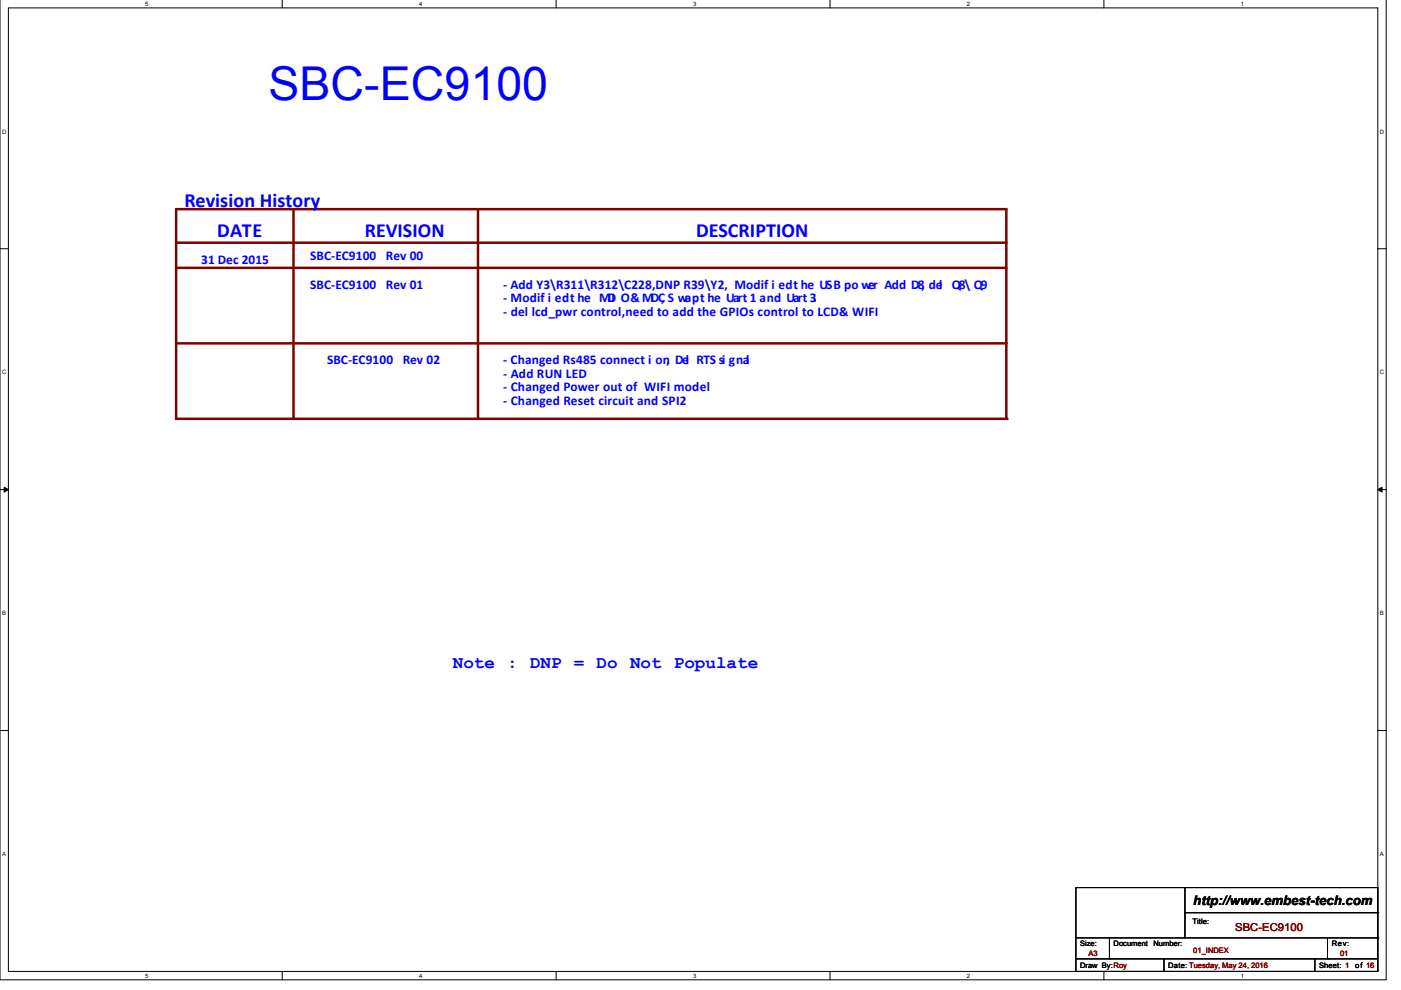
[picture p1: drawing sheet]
<svg xmlns="http://www.w3.org/2000/svg" width="297mm" height="210mm" viewBox="0 0 297 210" stroke-linecap="round" stroke-linejoin="round" font-family="sans-serif">
<path d="M0 -.1v207.8h293.9v-207.8M1.8 1.7h290.3v204.3h-290.3z" fill="none" stroke="#000" stroke-width=".21"/>
<g fill="#fff">
<path d="M30.8 .1h.7v1.4h-.7z"/>
<path d="M30.8 206.1h.7v1.5h-.7z"/>
</g>
<path d="M59.8 -.1v1.8M59.8 206v1.7" fill="none" stroke="#000" stroke-width=".21"/>
<g fill="#fff">
<path d="M88.9 .1h.7v1.4h-.7z"/>
<path d="M88.9 206.1h.7v1.5h-.7z"/>
</g>
<path d="M117.9 -.1v1.8M117.9 206v1.7" fill="none" stroke="#000" stroke-width=".21"/>
<g fill="#fff">
<path d="M146.9 .1h.7v1.4h-.7z"/>
<path d="M146.9 206.1h.7v1.5h-.7z"/>
</g>
<path d="M176 -.1v1.8M176 206v1.7" fill="none" stroke="#000" stroke-width=".21"/>
<g fill="#fff">
<path d="M205 .1h.7v1.4h-.7z"/>
<path d="M205 206.1h.7v1.5h-.7z"/>
</g>
<path d="M234.1 -.1v1.8M234.1 206v1.7" fill="none" stroke="#000" stroke-width=".21"/>
<g fill="#fff">
<path d="M263.1 .1h.7v1.4h-.7z"/>
<path d="M263.1 206.1h.7v1.5h-.7z"/>
<path d="M.4 27.2h1v1.4h-1z"/>
<path d="M292.6 27.2h.9v1.4h-.9z"/>
<path d="M.4 78.3h1v1.4h-1z"/>
<path d="M292.6 78.3h.9v1.4h-.9z"/>
</g>
<path d="M0 52.7h1.8M292.1 52.7h1.8" fill="none" stroke="#000" stroke-width=".21"/>
<g fill="#fff">
<path d="M.4 129.3h.9v1.5h-.9z"/>
<path d="M292.6 129.3h.8v1.5h-.8z"/>
</g>
<path d="M0 103.8h1.8M292.1 103.8h1.8" fill="none" stroke="#000" stroke-width=".21"/>
<path d="M.9 103.3l.9 .5-.9 .5zM292.1 103.8l.9-.5v1z" fill="#000" stroke="#000" stroke-width=".21"/>
<g fill="#fff">
<path d="M.4 180.4h.9v1.4h-.9z"/>
<path d="M292.6 180.4h.8v1.4h-.8z"/>
</g>
<path d="M0 154.9h1.8M292.1 154.9h1.8" fill="none" stroke="#000" stroke-width=".21"/>
<path d="M213.4 44.3v44.5" fill="none" stroke="#800000" stroke-width=".53"/>
<circle cx="213.4" cy="88.8" r=".26" fill="#800000"/>
<path d="M37.3 51.5h175.9" fill="none" stroke="#800000" stroke-width=".53"/>
<circle cx="213.2" cy="51.5" r=".26" fill="#800000"/>
<path d="M37.3 44.3v44.5" fill="none" stroke="#800000" stroke-width=".53"/>
<circle cx="37.3" cy="88.8" r=".26" fill="#800000"/>
<path d="M37.3 44.3h175.9" fill="none" stroke="#800000" stroke-width=".53"/>
<circle cx="213.2" cy="44.3" r=".26" fill="#800000"/>
<path d="M62.2 44.3v44.5" fill="none" stroke="#800000" stroke-width=".53"/>
<circle cx="62.2" cy="88.8" r=".26" fill="#800000"/>
<path d="M37.3 56.8h175.9" fill="none" stroke="#800000" stroke-width=".53"/>
<circle cx="213.2" cy="56.8" r=".26" fill="#800000"/>
<path d="M37.3 72.8h175.9" fill="none" stroke="#800000" stroke-width=".53"/>
<circle cx="213.2" cy="72.8" r=".26" fill="#800000"/>
<path d="M37.3 88.8h176.1" fill="none" stroke="#800000" stroke-width=".53"/>
<circle cx="213.4" cy="88.8" r=".26" fill="#800000"/>
<path d="M101.3 44.3v44.5" fill="none" stroke="#800000" stroke-width=".53"/>
<circle cx="101.3" cy="88.8" r=".26" fill="#800000"/>
<g fill="none" stroke="#000" stroke-width=".21">
<path d="M228.1 188.2h64v17.8h-64zM228.1 198.9h64M235.2 198.9v4.4M251.2 188.2h.1M251.2 188.2v10.7M251.2 193.5h40.9M281.5 198.9v4.4M292.1 198.9h.1M292.1 193.5h.1M228.1 203.3h.1M228.1 203.3h64M235.2 203.3h.1"/>
<path d="M246.8 206h.1M246.8 203.3v2.7M278.8 206h.1M278.8 203.3v2.7M281.5 203.3h.1"/>
</g>
<text font-size="9.9" fill="#00f" x="56.9" y="21.3">SBC-EC9100</text>
<g font-size="4.3" fill="#00f">
<text x="39.1" y="44">Revision History</text>
<text x="46" y="50.2">DATE</text>
<text x="147.6" y="50.2">DESCRIPTION</text>
</g>
<text font-size="4.2" fill="#00f" x="77.3" y="50.2">REVISION</text>
<text font-size="3.7" fill="#00f" x="96" y="141.7">Note : DNP = Do Not Populate</text>
<g font-size="2.8" fill="#00f">
<text x="42.7" y="55.9">31 Dec 2015</text>
<text x="65.8" y="55">SBC-EC9100</text>
<text x="81.8" y="55">Rev 00</text>
<text x="65.8" y="61.3">SBC-EC9100</text>
<text x="81.8" y="61.3">Rev 01</text>
<text x="106.7" y="61.3">- Add Y3\R311\R312\C228,DNP R39\Y2, Modif i ed t he USB po wer Add D8, del Q8\ Q9</text>
<text x="106.7" y="64.1">- Modif i ed t he MDI O&amp; MDC, S wap t he Uart 1 and Uart 3.</text>
<text x="106.7" y="66.9">- del lcd_pwr control,need to add the GPIOs control to LCD&amp; WIFI</text>
<text x="69.3" y="77.3">SBC-EC9100</text>
<text x="85.4" y="77.3">Rev 02</text>
<text x="106.7" y="77.3">- Changed Rs485 connect i on, Del RTS si gnal</text>
<text x="106.7" y="80.1">- Add RUN LED</text>
<text x="106.7" y="82.9">- Changed Power out of WIFI model</text>
<text x="106.7" y="85.8">- Changed Reset circuit and SPI2</text>
</g>
<text font-size="2.8" x="253" y="192">http://www.embest-tech.com</text>
<text font-size="2.3" fill="#800000" x="261.9" y="197.4">SBC-EC9100</text>
<g font-size="1.6">
<text x="252.8" y="195.8">Title:</text>
<text x="229" y="200.6">Size:</text>
<text x="236.1" y="200.7">Document</text>
<text x="244.6" y="200.7">Number:</text>
<text x="282.3" y="200.7">Rev:</text>
<text x="229" y="205.3">Draw By:Roy</text>
<text x="247.7" y="205.3">Date: Tuesday, May 24, 2016</text>
<text x="279.7" y="205.3">Sheet: 1</text>
<text x="287.3" y="205.3">of 16</text>
</g>
<g font-size="1.6" fill="#800000">
<text x="230.8" y="202.6">A3</text>
<text x="253" y="202.1">01_INDEX</text>
<text x="284.1" y="202.6">01</text>
</g>
<g font-size="1.3">
<text x="30.8" y="1.2">5</text>
<text x="88.9" y="1.2">4</text>
<text x="146.9" y="1.2">3</text>
<text x="205" y="1.2">2</text>
<text x="263.1" y="1.2">1</text>
<text x=".4" y="28.3">D</text>
<text x="292.6" y="28.3">D</text>
<text x=".4" y="79.4">C</text>
<text x="292.6" y="79.4">C</text>
<text x=".4" y="130.5">B</text>
<text x="292.6" y="130.5">B</text>
<text x=".4" y="181.6">A</text>
<text x="292.6" y="181.6">A</text>
<text x="30.8" y="207.3">5</text>
<text x="88.9" y="207.3">4</text>
<text x="146.9" y="207.3">3</text>
<text x="205" y="207.3">2</text>
<text x="263.1" y="207.3">1</text>
</g>
</svg>
